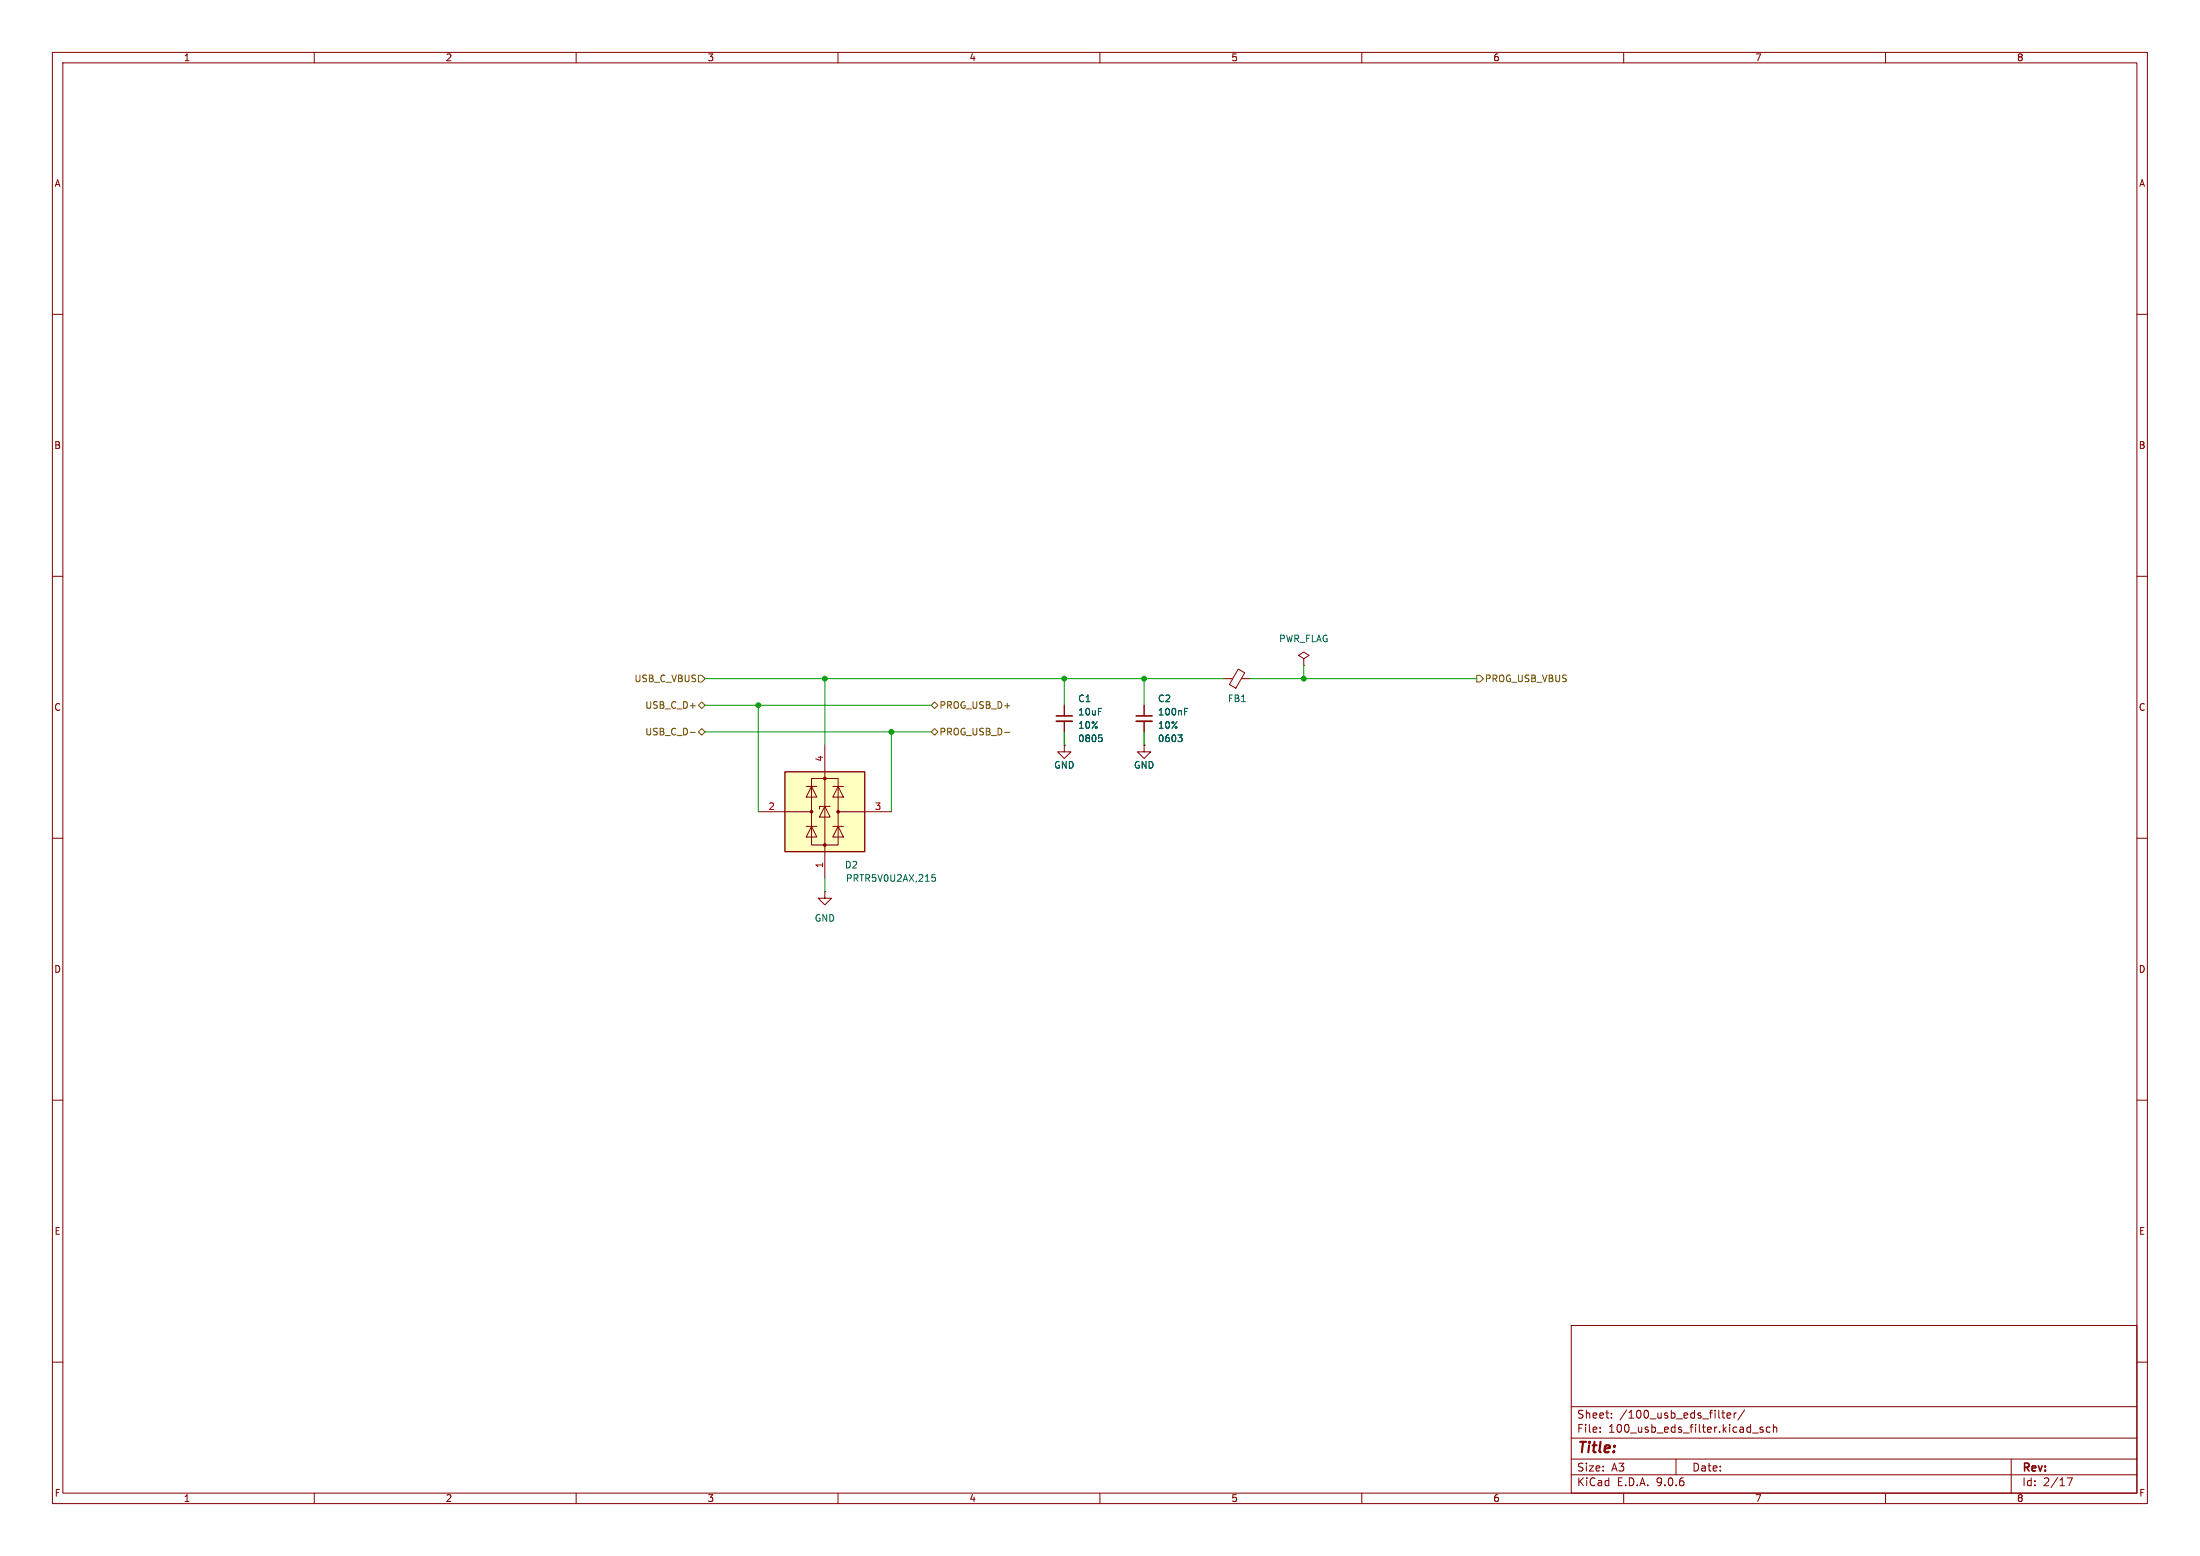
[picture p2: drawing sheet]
(kicad_sch
 (version 20250114)
 (generator "eeschema")
 (generator_version "9.0")
 (paper "A3")
 (lib_symbols
  (symbol "ers-s32-board:C_0603"
   (pin_numbers (hide yes))
   (pin_names
    (offset 0.254) (hide yes)) (exclude_from_sim no) (in_bom yes) (on_board yes)
   (property "Reference" "C" (at 1.778 3.048 0) (effects (font (size 1.27 1.27)) (justify left)))
   (property "Value" "C" (at 1.778 1.016 0) (effects (font (size 1.27 1.27)) (justify left)))
   (property "Footprint" "Capacitor_SMD:C_0603_1608Metric" (at -0.254 12.192 0) (effects (font (size 1.27 1.27)) (hide yes)))
   (property "Datasheet" "~" (at 0 0 0) (effects (font (size 1.27 1.27)) (hide yes)))
   (property "Description" "Unpolarized capacitor, small symbol" (at 0 10.414 0) (effects (font (size 1.27 1.27)) (hide yes)))
   (property "Precision" "10%" (at 1.778 -3.048 0) (effects (font (size 1.27 1.27) (color 0 72 72 1)) (justify left)))
   (property "Size" "0603" (at 1.778 -1.016 0) (effects (font (size 1.27 1.27) (color 0 72 72 1)) (justify left)))
   (symbol "C_0603_0_1"
    (polyline (pts (xy -1.524 0.508) (xy 1.524 0.508)) (stroke (width 0.3048) (type default)) (fill (type none)))
    (polyline (pts (xy -1.524 -0.508) (xy 1.524 -0.508)) (stroke (width 0.3302) (type default)) (fill (type none))))
   (symbol "C_0603_1_1"
    (pin passive line (at 0 2.54 270) (length 2.032) (name "~" (effects (font (size 1.27 1.27)))) (number "1" (effects (font (size 1.27 1.27)))))
    (pin passive line (at 0 -2.54 90) (length 2.032) (name "~" (effects (font (size 1.27 1.27)))) (number "2" (effects (font (size 1.27 1.27))))))
   (embedded_fonts no))
  (symbol "ers-s32-board:C_0805"
   (pin_numbers (hide yes))
   (pin_names
    (offset 0.254) (hide yes)) (exclude_from_sim no) (in_bom yes) (on_board yes)
   (property "Reference" "C" (at 1.778 3.048 0) (effects (font (size 1.27 1.27)) (justify left)))
   (property "Value" "C" (at 1.778 1.016 0) (effects (font (size 1.27 1.27)) (justify left)))
   (property "Footprint" "Capacitor_SMD:C_0805_2012Metric" (at -0.254 12.192 0) (effects (font (size 1.27 1.27)) (hide yes)))
   (property "Datasheet" "~" (at 0 0 0) (effects (font (size 1.27 1.27)) (hide yes)))
   (property "Description" "Unpolarized capacitor, small symbol" (at 0 10.414 0) (effects (font (size 1.27 1.27)) (hide yes)))
   (property "Precision" "10%" (at 1.778 -3.048 0) (effects (font (size 1.27 1.27) (color 0 72 72 1)) (justify left)))
   (property "Size" "0805" (at 1.778 -1.016 0) (effects (font (size 1.27 1.27) (color 0 72 72 1)) (justify left)))
   (symbol "C_0805_0_1"
    (polyline (pts (xy -1.524 0.508) (xy 1.524 0.508)) (stroke (width 0.3048) (type default)) (fill (type none)))
    (polyline (pts (xy -1.524 -0.508) (xy 1.524 -0.508)) (stroke (width 0.3302) (type default)) (fill (type none))))
   (symbol "C_0805_1_1"
    (pin passive line (at 0 2.54 270) (length 2.032) (name "~" (effects (font (size 1.27 1.27)))) (number "1" (effects (font (size 1.27 1.27)))))
    (pin passive line (at 0 -2.54 90) (length 2.032) (name "~" (effects (font (size 1.27 1.27)))) (number "2" (effects (font (size 1.27 1.27))))))
   (embedded_fonts no))
  (symbol "ers-s32-board:FerriteBead_0603"
   (pin_numbers (hide yes))
   (pin_names
    (offset 0)) (exclude_from_sim no) (in_bom yes) (on_board yes)
   (property "Reference" "FB" (at 1.905 1.27 0) (effects (font (size 1.27 1.27)) (justify left)))
   (property "Value" "L" (at 1.905 -1.27 0) (effects (font (size 1.27 1.27)) (justify left)))
   (property "Footprint" "Inductor_SMD:L_0603_1608Metric" (at 0 13.462 0) (effects (font (size 1.27 1.27)) (hide yes)))
   (property "Datasheet" "~" (at 0 0 0) (effects (font (size 1.27 1.27)) (hide yes)))
   (property "Description" "Ferrite bead, small symbol" (at 0 11.176 0) (effects (font (size 1.27 1.27)) (hide yes)))
   (property "Size" "0603" (at 1.778 -3.556 0) (effects (font (size 1.27 1.27) (color 0 72 72 1)) (justify left)))
   (symbol "FerriteBead_0603_0_1"
    (polyline (pts (xy -1.8288 0.2794) (xy -1.1176 1.4986) (xy 1.8288 -0.2032) (xy 1.1176 -1.4224) (xy -1.8288 0.2794)) (stroke (width 0) (type default)) (fill (type none)))
    (polyline (pts (xy 0 0.889) (xy 0 1.2954)) (stroke (width 0) (type default)) (fill (type none)))
    (polyline (pts (xy 0 -1.27) (xy 0 -0.7874)) (stroke (width 0) (type default)) (fill (type none))))
   (symbol "FerriteBead_0603_1_1"
    (pin passive line (at 0 2.54 270) (length 1.27) (name "~" (effects (font (size 1.27 1.27)))) (number "1" (effects (font (size 1.27 1.27)))))
    (pin passive line (at 0 -2.54 90) (length 1.27) (name "~" (effects (font (size 1.27 1.27)))) (number "2" (effects (font (size 1.27 1.27))))))
   (embedded_fonts no))
  (symbol "ers-s32-board:PRTR5V0U2AX,215"
   (pin_names (hide yes)) (exclude_from_sim no) (in_bom yes) (on_board yes)
   (property "Reference" "D" (at 1.016 12.192 0) (effects (font (size 1.27 1.27)) (justify left top)))
   (property "Value" "PRTR5V0U2AX,215" (at 1.016 9.652 0) (effects (font (size 1.27 1.27)) (justify left top)))
   (property "Footprint" "ers-s32-board:PRTR5V0U2AX,215" (at 0 25.4 0) (effects (font (size 1.27 1.27)) (hide yes)))
   (property "Datasheet" "https://assets.nexperia.com/documents/data-sheet/PRTR5V0U2AX.pdf" (at 0 27.94 0) (effects (font (size 1.27 1.27)) (hide yes)))
   (property "Description" "PRTR5V0U2AX - Ultra low capacitance double rail-to-rail ESD protection diode" (at 0 33.02 0) (effects (font (size 1.27 1.27)) (hide yes)))
   (property "Manufacturer_Name" "Nexperia" (at 0 30.48 0) (effects (font (size 1.27 1.27)) (hide yes)))
   (property "ManID" "PRTR5V0U2AX,215" (at 0 35.56 0) (effects (font (size 1.27 1.27)) (hide yes)))
   (property "Mouser" "771-PRTR5V0U2AX-T/R" (at 0 38.1 0) (effects (font (size 1.27 1.27)) (hide yes)))
   (symbol "PRTR5V0U2AX,215_0_1"
    (rectangle (start -7.62 7.62) (end 7.62 -7.62) (stroke (width 0.254) (type default)) (fill (type background)))
    (polyline (pts (xy -3.556 2.794) (xy -1.524 2.794) (xy -2.54 4.826) (xy -3.556 2.794)) (stroke (width 0) (type default)) (fill (type none)))
    (polyline (pts (xy -3.556 -4.826) (xy -1.524 -4.826) (xy -2.54 -2.794) (xy -3.556 -4.826)) (stroke (width 0) (type default)) (fill (type none)))
    (rectangle (start -2.54 6.35) (end 2.54 -6.35) (stroke (width 0) (type default)) (fill (type none)))
    (circle (center -2.54 0) (radius 0.254) (stroke (width 0) (type default)) (fill (type outline)))
    (polyline (pts (xy -2.54 0) (xy -7.62 0)) (stroke (width 0) (type default)) (fill (type none)))
    (polyline (pts (xy -1.524 4.826) (xy -3.556 4.826)) (stroke (width 0) (type default)) (fill (type none)))
    (polyline (pts (xy -1.524 -2.794) (xy -3.556 -2.794)) (stroke (width 0) (type default)) (fill (type none)))
    (polyline (pts (xy -1.016 -1.016) (xy 1.016 -1.016) (xy 0 1.016) (xy -1.016 -1.016)) (stroke (width 0) (type default)) (fill (type none)))
    (circle (center 0 6.35) (radius 0.254) (stroke (width 0) (type default)) (fill (type outline)))
    (circle (center 0 -6.35) (radius 0.254) (stroke (width 0) (type default)) (fill (type outline)))
    (polyline (pts (xy 0 -7.62) (xy 0 7.62)) (stroke (width 0) (type default)) (fill (type none)))
    (polyline (pts (xy 1.016 1.016) (xy -1.016 1.016) (xy -1.016 0.508)) (stroke (width 0) (type default)) (fill (type none)))
    (polyline (pts (xy 1.524 4.826) (xy 3.556 4.826)) (stroke (width 0) (type default)) (fill (type none)))
    (polyline (pts (xy 1.524 -2.794) (xy 3.556 -2.794)) (stroke (width 0) (type default)) (fill (type none)))
    (polyline (pts (xy 2.54 0) (xy 7.62 0)) (stroke (width 0) (type default)) (fill (type none)))
    (circle (center 2.54 0) (radius 0.254) (stroke (width 0) (type default)) (fill (type outline)))
    (polyline (pts (xy 3.556 2.794) (xy 1.524 2.794) (xy 2.54 4.826) (xy 3.556 2.794)) (stroke (width 0) (type default)) (fill (type none)))
    (polyline (pts (xy 3.556 -4.826) (xy 1.524 -4.826) (xy 2.54 -2.794) (xy 3.556 -4.826)) (stroke (width 0) (type default)) (fill (type none))))
   (symbol "PRTR5V0U2AX,215_1_1"
    (pin passive line (at -12.7 0 0) (length 5.08) (name "I/O1" (effects (font (size 1.27 1.27)))) (number "2" (effects (font (size 1.27 1.27)))))
    (pin passive line (at 0 12.7 270) (length 5.08) (name "VCC" (effects (font (size 1.27 1.27)))) (number "4" (effects (font (size 1.27 1.27)))))
    (pin passive line (at 0 -12.7 90) (length 5.08) (name "GND" (effects (font (size 1.27 1.27)))) (number "1" (effects (font (size 1.27 1.27)))))
    (pin passive line (at 12.7 0 180) (length 5.08) (name "I/O2" (effects (font (size 1.27 1.27)))) (number "3" (effects (font (size 1.27 1.27))))))
   (embedded_fonts no))
  (symbol "power:GND"
   (power)
   (pin_numbers (hide yes))
   (pin_names
    (offset 0) (hide yes)) (exclude_from_sim no) (in_bom yes) (on_board yes)
   (property "Reference" "#PWR" (at 0 -6.35 0) (effects (font (size 1.27 1.27)) (hide yes)))
   (property "Value" "GND" (at 0 -3.81 0) (effects (font (size 1.27 1.27))))
   (property "Footprint" "" (at 0 0 0) (effects (font (size 1.27 1.27)) (hide yes)))
   (property "Datasheet" "" (at 0 0 0) (effects (font (size 1.27 1.27)) (hide yes)))
   (property "Description" "Power symbol creates a global label with name \"GND\" , ground" (at 0 0 0) (effects (font (size 1.27 1.27)) (hide yes)))
   (symbol "GND_0_1"
    (polyline (pts (xy 0 0) (xy 0 -1.27) (xy 1.27 -1.27) (xy 0 -2.54) (xy -1.27 -1.27) (xy 0 -1.27)) (stroke (width 0) (type default)) (fill (type none))))
   (symbol "GND_1_1"
    (pin power_in line (at 0 0 270) (length 0) (name "~" (effects (font (size 1.27 1.27)))) (number "1" (effects (font (size 1.27 1.27))))))
   (embedded_fonts no))
  (symbol "power:PWR_FLAG"
   (power)
   (pin_numbers (hide yes))
   (pin_names
    (offset 0) (hide yes)) (exclude_from_sim no) (in_bom yes) (on_board yes)
   (property "Reference" "#FLG" (at 0 1.905 0) (effects (font (size 1.27 1.27)) (hide yes)))
   (property "Value" "PWR_FLAG" (at 0 3.81 0) (effects (font (size 1.27 1.27))))
   (property "Footprint" "" (at 0 0 0) (effects (font (size 1.27 1.27)) (hide yes)))
   (property "Datasheet" "~" (at 0 0 0) (effects (font (size 1.27 1.27)) (hide yes)))
   (property "Description" "Special symbol for telling ERC where power comes from" (at 0 0 0) (effects (font (size 1.27 1.27)) (hide yes)))
   (symbol "PWR_FLAG_0_0"
    (pin power_out line (at 0 0 90) (length 0) (name "~" (effects (font (size 1.27 1.27)))) (number "1" (effects (font (size 1.27 1.27))))))
   (symbol "PWR_FLAG_0_1"
    (polyline (pts (xy 0 0) (xy 0 1.27) (xy -1.016 1.905) (xy 0 2.54) (xy 1.016 1.905) (xy 0 1.27)) (stroke (width 0) (type default)) (fill (type none))))
   (embedded_fonts no)))
 (junction
  (at 218.44 129.54)
  (diameter 0)
  (color 0 0 0 0))
 (junction
  (at 248.92 129.54)
  (diameter 0)
  (color 0 0 0 0))
 (junction
  (at 144.78 134.62)
  (diameter 0)
  (color 0 0 0 0))
 (junction
  (at 170.18 139.7)
  (diameter 0)
  (color 0 0 0 0))
 (junction
  (at 157.48 129.54)
  (diameter 0)
  (color 0 0 0 0))
 (junction
  (at 203.2 129.54)
  (diameter 0)
  (color 0 0 0 0))
 (wire
  (pts (xy 203.2 129.54) (xy 203.2 134.62))
  (stroke (width 0) (type default)))
 (wire
  (pts (xy 203.2 129.54) (xy 218.44 129.54))
  (stroke (width 0) (type default)))
 (wire
  (pts (xy 134.62 129.54) (xy 157.48 129.54))
  (stroke (width 0) (type default)))
 (wire
  (pts (xy 134.62 139.7) (xy 170.18 139.7))
  (stroke (width 0) (type default)))
 (wire
  (pts (xy 170.18 139.7) (xy 170.18 154.94))
  (stroke (width 0) (type default)))
 (wire
  (pts (xy 203.2 142.24) (xy 203.2 139.7))
  (stroke (width 0.254) (type default)))
 (wire
  (pts (xy 144.78 134.62) (xy 177.8 134.62))
  (stroke (width 0) (type default)))
 (wire
  (pts (xy 157.48 167.64) (xy 157.48 170.18))
  (stroke (width 0) (type default)))
 (wire
  (pts (xy 170.18 139.7) (xy 177.8 139.7))
  (stroke (width 0) (type default)))
 (wire
  (pts (xy 144.78 134.62) (xy 144.78 154.94))
  (stroke (width 0) (type default)))
 (wire
  (pts (xy 157.48 129.54) (xy 203.2 129.54))
  (stroke (width 0) (type default)))
 (wire
  (pts (xy 248.92 129.54) (xy 281.94 129.54))
  (stroke (width 0) (type default)))
 (wire
  (pts (xy 238.76 129.54) (xy 248.92 129.54))
  (stroke (width 0) (type default)))
 (wire
  (pts (xy 134.62 134.62) (xy 144.78 134.62))
  (stroke (width 0) (type default)))
 (wire
  (pts (xy 218.44 129.54) (xy 218.44 134.62))
  (stroke (width 0) (type default)))
 (wire
  (pts (xy 248.92 127) (xy 248.92 129.54))
  (stroke (width 0) (type default)))
 (wire
  (pts (xy 157.48 129.54) (xy 157.48 142.24))
  (stroke (width 0) (type default)))
 (wire
  (pts (xy 218.44 142.24) (xy 218.44 139.7))
  (stroke (width 0.254) (type default)))
 (wire
  (pts (xy 218.44 129.54) (xy 233.68 129.54))
  (stroke (width 0) (type default)))
 (hierarchical_label "PROG_USB_D-"
  (shape bidirectional)
  (at 177.8 139.7 0)
  (effects (font (size 1.27 1.27)) (justify left)))
 (hierarchical_label "USB_C_VBUS"
  (shape input)
  (at 134.62 129.54 180)
  (effects (font (size 1.27 1.27)) (justify right)))
 (hierarchical_label "PROG_USB_D+"
  (shape bidirectional)
  (at 177.8 134.62 0)
  (effects (font (size 1.27 1.27)) (justify left)))
 (hierarchical_label "USB_C_D+"
  (shape bidirectional)
  (at 134.62 134.62 180)
  (effects (font (size 1.27 1.27)) (justify right)))
 (hierarchical_label "USB_C_D-"
  (shape bidirectional)
  (at 134.62 139.7 180)
  (effects (font (size 1.27 1.27)) (justify right)))
 (hierarchical_label "PROG_USB_VBUS"
  (shape output)
  (at 281.94 129.54 0)
  (effects (font (size 1.27 1.27)) (justify left)))
 (symbol
  (lib_id "ers-s32-board:C_0805")
  (at 203.2 137.16 0)
  (unit 1)
  (exclude_from_sim no)
  (in_bom yes)
  (on_board yes)
  (dnp no)
  (fields_autoplaced yes)
  (property "Reference" "C1" (at 205.74 133.3562 0) (effects (font (size 1.27 1.27)) (justify left)))
  (property "Value" "10uF" (at 205.74 135.8962 0) (effects (font (size 1.27 1.27)) (justify left)))
  (property "Footprint" "Capacitor_SMD:C_0805_2012Metric_Pad1.18x1.45mm_HandSolder" (at 202.946 124.968 0) (effects (font (size 1.27 1.27)) (hide yes)))
  (property "Datasheet" "~" (at 203.2 137.16 0) (effects (font (size 1.27 1.27)) (hide yes)))
  (property "Description" "Unpolarized capacitor, small symbol" (at 203.2 126.746 0) (effects (font (size 1.27 1.27)) (hide yes)))
  (property "Precision" "10%" (at 205.74 138.4362 0) (effects (font (size 1.27 1.27) (color 0 72 72 1)) (justify left)))
  (property "Size" "0805" (at 205.74 140.9762 0) (effects (font (size 1.27 1.27) (color 0 72 72 1)) (justify left)))
  (property "Mouser" "" (at 203.2 137.16 0) (effects (font (size 1.27 1.27)) (hide yes)))
  (property "DigiKey" "" (at 203.2 137.16 0) (effects (font (size 1.27 1.27)) (hide yes)))
  (property "JLCPCB Part" "C15850" (at 203.2 137.16 0) (effects (font (size 1.27 1.27)) (hide yes)))
  (property "ManID" "CL21A106KAYNNNE" (at 203.2 137.16 0) (effects (font (size 1.27 1.27)) (hide yes)))
  (pin "2")
  (pin "1"))
 (symbol
  (lib_id "ers-s32-board:FerriteBead_0603")
  (at 236.22 129.54 90)
  (unit 1)
  (exclude_from_sim no)
  (in_bom yes)
  (on_board yes)
  (dnp no)
  (property "Reference" "FB1" (at 236.22 133.35 90) (effects (font (size 1.27 1.27))))
  (property "Value" "BLM18KG601SN1D" (at 236.22 134.62 90) (effects (font (size 1.27 1.27)) (hide yes)))
  (property "Footprint" "Inductor_SMD:L_0603_1608Metric_Pad1.05x0.95mm_HandSolder" (at 222.758 129.54 0) (effects (font (size 1.27 1.27)) (hide yes)))
  (property "Datasheet" "~" (at 236.22 129.54 0) (effects (font (size 1.27 1.27)) (hide yes)))
  (property "Description" "Ferrite bead, small symbol" (at 225.044 129.54 0) (effects (font (size 1.27 1.27)) (hide yes)))
  (property "Mouser" "" (at 236.22 129.54 90) (effects (font (size 1.27 1.27)) (hide yes)))
  (property "Size" "0603" (at 239.776 127.762 0) (effects (font (size 1.27 1.27) (color 0 72 72 1)) (justify left) (hide yes)))
  (property "DigiKey" "" (at 236.22 129.54 0) (effects (font (size 1.27 1.27))))
  (property "JLCPCB Part" "C85833" (at 236.22 129.54 0) (effects (font (size 1.27 1.27)) (hide yes)))
  (property "ManID" "HCB1608KF-601T10" (at 236.22 129.54 0) (effects (font (size 1.27 1.27)) (hide yes)))
  (pin "1")
  (pin "2"))
 (symbol
  (lib_id "ers-s32-board:PRTR5V0U2AX,215")
  (at 157.48 154.94 0)
  (unit 1)
  (exclude_from_sim no)
  (in_bom yes)
  (on_board yes)
  (dnp no)
  (property "Reference" "D2" (at 162.56 165.1 0) (effects (font (size 1.27 1.27))))
  (property "Value" "PRTR5V0U2AX,215" (at 170.18 167.64 0) (effects (font (size 1.27 1.27))))
  (property "Footprint" "ers-s32-board:PRTR5V0U2AX,215" (at 207.01 249.86 0) (effects (font (size 1.27 1.27)) (justify left top) (hide yes)))
  (property "Datasheet" "https://assets.nexperia.com/documents/data-sheet/PRTR5V0U2AX.pdf" (at 207.01 349.86 0) (effects (font (size 1.27 1.27)) (justify left top) (hide yes)))
  (property "Description" "PRTR5V0U2AX - Ultra low capacitance double rail-to-rail ESD protection diode" (at 157.48 154.94 0) (effects (font (size 1.27 1.27)) (hide yes)))
  (property "Manufacturer_Name" "Nexperia" (at 207.01 849.86 0) (effects (font (size 1.27 1.27)) (justify left top) (hide yes)))
  (property "ManID" "PRTR5V0U2AX,215" (at 157.48 154.94 0) (effects (font (size 1.27 1.27)) (hide yes)))
  (property "Mouser" "771-PRTR5V0U2AX-T/R" (at 157.48 154.94 0) (effects (font (size 1.27 1.27)) (hide yes)))
  (property "DigiKey" "" (at 157.48 154.94 0) (effects (font (size 1.27 1.27))))
  (property "JLCPCB Part" "C455074" (at 157.48 154.94 0) (effects (font (size 1.27 1.27)) (hide yes)))
  (pin "2")
  (pin "1")
  (pin "4")
  (pin "3"))
 (symbol
  (lib_id "power:GND")
  (at 157.48 170.18 0)
  (unit 1)
  (exclude_from_sim no)
  (in_bom yes)
  (on_board yes)
  (dnp no)
  (fields_autoplaced yes)
  (property "Reference" "#PWR032" (at 157.48 176.53 0) (effects (font (size 1.27 1.27)) (hide yes)))
  (property "Value" "GND" (at 157.48 175.26 0) (effects (font (size 1.27 1.27))))
  (property "Footprint" "" (at 157.48 170.18 0) (effects (font (size 1.27 1.27)) (hide yes)))
  (property "Datasheet" "" (at 157.48 170.18 0) (effects (font (size 1.27 1.27)) (hide yes)))
  (property "Description" "Power symbol creates a global label with name \"GND\" , ground" (at 157.48 170.18 0) (effects (font (size 1.27 1.27)) (hide yes)))
  (pin "1"))
 (symbol
  (lib_id "power:PWR_FLAG")
  (at 248.92 127 0)
  (unit 1)
  (exclude_from_sim no)
  (in_bom yes)
  (on_board yes)
  (dnp no)
  (fields_autoplaced yes)
  (property "Reference" "#FLG07" (at 248.92 125.095 0) (effects (font (size 1.27 1.27)) (hide yes)))
  (property "Value" "PWR_FLAG" (at 248.92 121.92 0) (effects (font (size 1.27 1.27))))
  (property "Footprint" "" (at 248.92 127 0) (effects (font (size 1.27 1.27)) (hide yes)))
  (property "Datasheet" "~" (at 248.92 127 0) (effects (font (size 1.27 1.27)) (hide yes)))
  (property "Description" "Special symbol for telling ERC where power comes from" (at 248.92 127 0) (effects (font (size 1.27 1.27)) (hide yes)))
  (pin "1"))
 (symbol
  (lib_id "ers-s32-board:C_0603")
  (at 218.44 137.16 0)
  (unit 1)
  (exclude_from_sim no)
  (in_bom yes)
  (on_board yes)
  (dnp no)
  (fields_autoplaced yes)
  (property "Reference" "C2" (at 220.98 133.3562 0) (effects (font (size 1.27 1.27)) (justify left)))
  (property "Value" "100nF" (at 220.98 135.8962 0) (effects (font (size 1.27 1.27)) (justify left)))
  (property "Footprint" "Capacitor_SMD:C_0603_1608Metric_Pad1.08x0.95mm_HandSolder" (at 218.186 124.968 0) (effects (font (size 1.27 1.27)) (hide yes)))
  (property "Datasheet" "~" (at 218.44 137.16 0) (effects (font (size 1.27 1.27)) (hide yes)))
  (property "Description" "Unpolarized capacitor, small symbol" (at 218.44 126.746 0) (effects (font (size 1.27 1.27)) (hide yes)))
  (property "Precision" "10%" (at 220.98 138.4362 0) (effects (font (size 1.27 1.27) (color 0 72 72 1)) (justify left)))
  (property "Size" "0603" (at 220.98 140.9762 0) (effects (font (size 1.27 1.27) (color 0 72 72 1)) (justify left)))
  (property "DigiKey" "" (at 218.44 137.16 0) (effects (font (size 1.27 1.27))))
  (property "Mouser" "" (at 218.44 137.16 0) (effects (font (size 1.27 1.27)) (hide yes)))
  (property "JLCPCB Part" "C14663" (at 218.44 137.16 0) (effects (font (size 1.27 1.27)) (hide yes)))
  (property "ManID" "CC0603KRX7R9BB104" (at 218.44 137.16 0) (effects (font (size 1.27 1.27)) (hide yes)))
  (pin "2")
  (pin "1"))
 (symbol
  (lib_id "power:GND")
  (at 203.2 142.24 0)
  (unit 1)
  (exclude_from_sim no)
  (in_bom yes)
  (on_board yes)
  (dnp no)
  (property "Reference" "#PWR033" (at 203.2 148.59 0) (effects (font (size 1.27 1.27)) (hide yes)))
  (property "Value" "GND" (at 203.2 146.05 0) (effects (font (size 1.27 1.27))))
  (property "Footprint" "" (at 203.2 142.24 0) (effects (font (size 1.27 1.27)) (hide yes)))
  (property "Datasheet" "" (at 203.2 142.24 0) (effects (font (size 1.27 1.27)) (hide yes)))
  (property "Description" "Power symbol creates a global label with name \"GND\" , ground" (at 203.2 142.24 0) (effects (font (size 1.27 1.27)) (hide yes)))
  (pin "1"))
 (symbol
  (lib_id "power:GND")
  (at 218.44 142.24 0)
  (unit 1)
  (exclude_from_sim no)
  (in_bom yes)
  (on_board yes)
  (dnp no)
  (property "Reference" "#PWR034" (at 218.44 148.59 0) (effects (font (size 1.27 1.27)) (hide yes)))
  (property "Value" "GND" (at 218.44 146.05 0) (effects (font (size 1.27 1.27))))
  (property "Footprint" "" (at 218.44 142.24 0) (effects (font (size 1.27 1.27)) (hide yes)))
  (property "Datasheet" "" (at 218.44 142.24 0) (effects (font (size 1.27 1.27)) (hide yes)))
  (property "Description" "Power symbol creates a global label with name \"GND\" , ground" (at 218.44 142.24 0) (effects (font (size 1.27 1.27)) (hide yes)))
  (pin "1")))
